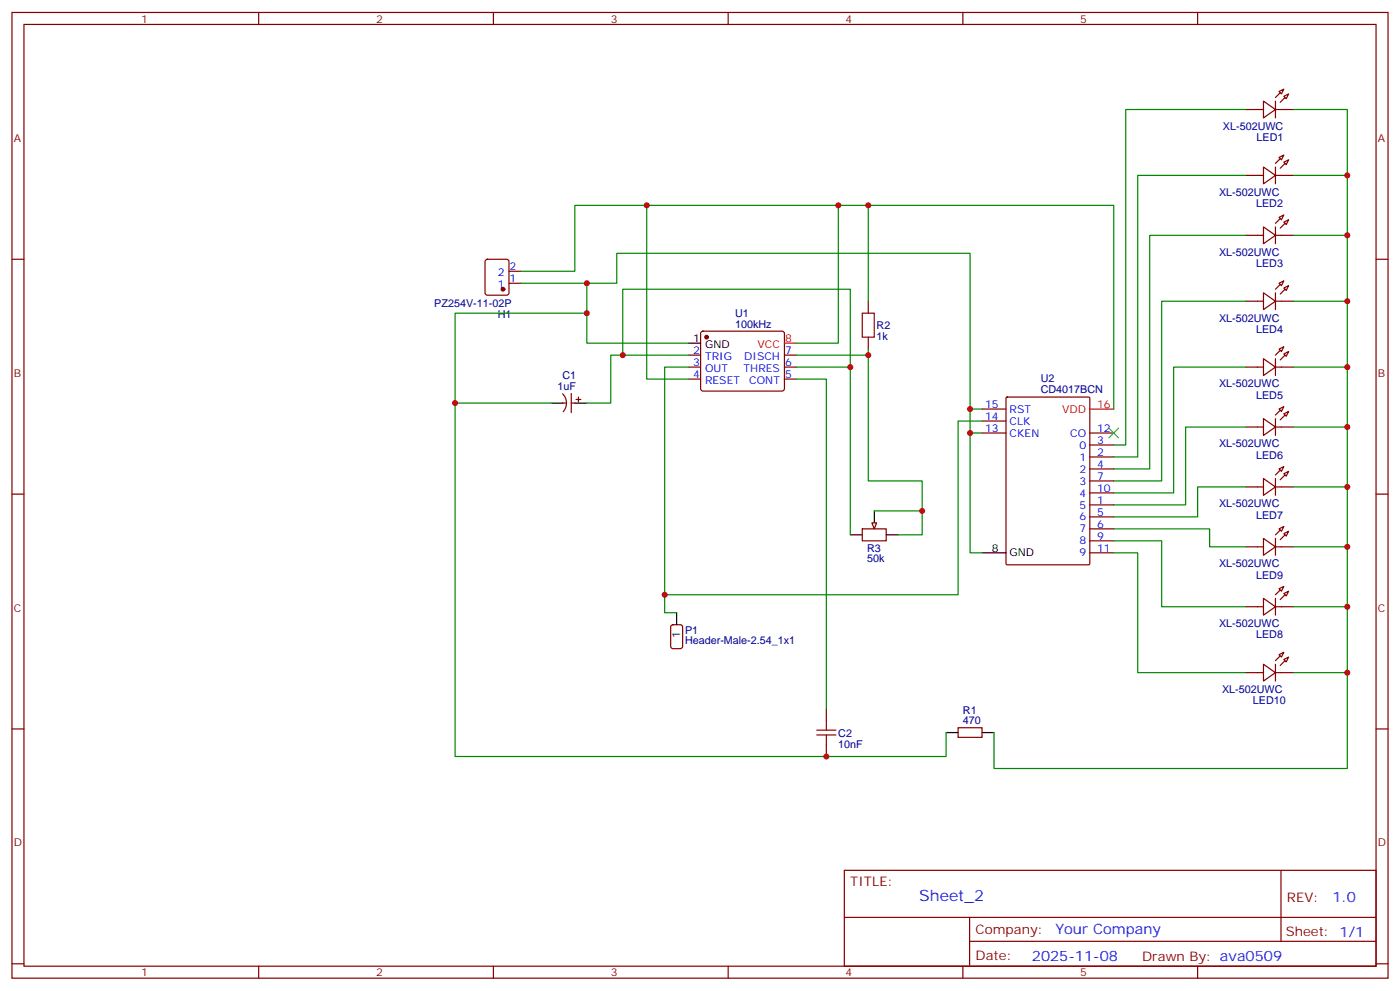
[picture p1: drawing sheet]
<svg xmlns="http://www.w3.org/2000/svg" width="412mm" height="292mm" viewBox="0 0 412 292" stroke-linecap="round" stroke-linejoin="round" font-family="sans-serif">
<g fill="none" stroke="#870000" stroke-width=".35">
<path d="M3.5 3.7h405.4v284.3h-405.4zM7.1 7.2h398.2v277.3h-398.2zM76.2 3.7v3.5M145.3 3.7v3.5M214.5 3.7v3.5M283.6 3.7v3.5M352.8 3.7v3.5M3.5 76.3h3.6M143.1 76.5l.5-.2h5.6l.7 .5v9.4l-.4 .7h-5.9l-.7-.4v-9.5zM149.9 79.9h3.6M405.3 76.3h3.6M149.9 83.4h3.6"/>
<path d="M206.6 97.7l.5-.2h23.3l.5 .2 .2 .5-.1 16.5-.6 .4h-23.6l-.4-.7v-16.2zM255.8 88.7v3.5M255.8 99.3v3.5M165.7 116a3.8 3.8 0 0 1 .2 5.2M165.8 118.7h1.1M168.3 115.9v5.6M168.3 118.7h1M169.7 117.6h1.4M170.4 116.9v1.4M202.8 104.6h3.6M202.8 108.1h3.6M202.8 111.6h3.6"/>
<path d="M231.1 104.6h3.5M231.1 108.1h3.5M231.1 111.6h3.5M3.5 145.5h3.6M254 155.7h7.1v3.5h-7.1zM405.3 145.5h3.6M197.8 184.1l.5-.2h2.1l.6 .5 .1 5.9-.5 .6-2.3 .1-.7-.5v-5.9zM3.5 214.6h3.6M243.4 208.6v3.6M243.4 219.2v3.5M282.2 214.3h7.1v2.8h-7.1zM405.3 214.6h3.6"/>
<path d="M248.7 256.3h156.6v28.2h-156.6zM377.3 256.3v20.9M248.7 270.1h156.5M285.6 277.2h119.6M285.6 270.1v14.1M3.5 283.8h3.6M76.2 284.5v3.5M145.3 284.5v3.5M214.5 284.5v3.5M283.6 284.5v3.5M352.8 284.5v3.5M405.3 283.8h3.6"/>
</g>
<g fill="#870000" stroke="#870000" stroke-width=".35">
<circle cx="208.1" cy="99.3" r=".53"/>
<circle cx="148.2" cy="85.2" r=".53"/>
</g>
<path d="M162.3 118.7h3.5M169.3 118.7h3.6M202.8 101h3.6M250.5 157.5h3.5M257.5 150.4v3.6M261.1 157.5h3.5M199.3 180.4v3.5M278.7 215.7h3.5M289.3 215.7h3.5" fill="none" stroke="#000" stroke-width=".35"/>
<path d="M231.1 101h3.5" fill="none" stroke="#f00" stroke-width=".35"/>
<path d="M254 92.2h3.5v7.1h-3.5zM240.6 216.4h5.6M240.6 215h5.6M243.4 212.2v2.8M243.4 216.4v2.8" fill="none" stroke="#a10000" stroke-width=".35"/>
<path d="M256.8 154h1.4l-.7 1.7z" fill="#f0f0f0" stroke="#870000" stroke-width=".35"/>
<g fill="none" stroke="#870000" stroke-width=".35">
<path d="M366.9 32.2h5.3M372.2 29.8l3.5 2.4-3.5 2.5zM375.7 32.2h5.3M375.7 29.8v4.9M376.8 27l1.4-.8-.7 1.5zM378.2 28.4l1.4-.7-.7 1.4zM366.9 51.6h5.3M372.2 49.2l3.5 2.4-3.5 2.5zM375.7 49.2v4.9M375.7 51.6h5.3M376.8 46.4l1.4-.8-.7 1.5zM378.2 47.8l1.4-.7-.7 1.4z"/>
<path d="M366.9 69.3h5.3M372.2 66.8l3.5 2.5-3.5 2.5zM375.7 66.8v5M375.7 69.3h5.3M376.8 64l1.4-.7-.7 1.4zM378.2 65.4l1.4-.7-.7 1.4zM366.9 88.7h5.3M372.2 86.2l3.5 2.5-3.5 2.5zM375.7 86.2v5M375.7 88.7h5.3M376.8 83.4l1.4-.7-.7 1.4zM378.2 84.8l1.4-.7-.7 1.4z"/>
<path d="M296.4 117.1l.3-.2h24l.3 .2v48.8l-.2 .4h-24.1l-.3-.2zM366.9 108.1h5.3M372.2 105.6l3.5 2.5-3.5 2.5zM375.7 105.6v5M375.7 108.1h5.3M376.8 102.8l1.4-.7-.7 1.4zM378.2 104.2l1.4-.7-.7 1.4zM289.3 127.5h7M289.3 120.4h7M289.3 124h7M321 134.5h7.1M321 131h7.1"/>
<path d="M321 138.1h7.1M321 127.5h7.1M366.9 125.7h5.3M372.2 123.3l3.5 2.4-3.5 2.5zM375.7 123.3v4.9M375.7 125.7h5.3M376.8 120.4l1.4-.7-.7 1.4zM376.8 138.1l1.4-.7-.7 1.4zM378.2 121.8l1.4-.7-.7 1.5zM378.2 139.5l1.4-.7-.7 1.4zM321 148.7h7.1M321 152.2h7.1"/>
<path d="M321 155.7h7.1M321 141.6h7.1M321 159.2h7.1M321 145.1h7.1M366.9 143.4h5.3M372.2 140.9l3.5 2.5-3.5 2.4zM372.2 158.5l3.5 2.5-3.5 2.5zM375.7 140.9v4.9M375.7 158.5v5M375.7 143.4h5.3M376.8 155.7l1.4-.7-.7 1.4zM378.2 157.1l1.4-.7-.7 1.4z"/>
<path d="M321 162.8h7.1M366.9 178.6h5.3M366.9 161h5.3M372.2 176.2l3.5 2.4-3.5 2.5zM375.7 176.2v4.9M375.7 178.6h5.3M375.7 161h5.3M376.8 173.4l1.4-.8-.7 1.5zM378.2 174.8l1.4-.7-.7 1.4zM366.9 198h5.3M372.2 195.6l3.5 2.4-3.5 2.5zM375.7 195.6v4.9"/>
<path d="M375.7 198h5.3M376.8 192.8l1.4-.7-.7 1.4zM378.2 194.2l1.4-.7-.7 1.4z"/>
</g>
<g fill="#870000" stroke="#870000" stroke-width=".35">
<path d="M377.1 30.1l1.4-1.4z"/>
<path d="M375.7 28.7l1.4-1.4z"/>
<path d="M378.5 48.1l-1.4 1.4z"/>
<path d="M375.7 48.1l1.4-1.4z"/>
<path d="M378.5 65.8l-1.4 1.4z"/>
<path d="M375.7 65.8l1.4-1.5z"/>
<path d="M377.1 86.6l1.4-1.4z"/>
<path d="M375.7 85.2l1.4-1.5z"/>
<path d="M377.1 106l1.4-1.4z"/>
<path d="M377.1 103.2l-1.4 1.4z"/>
<path d="M377.1 123.6l1.4-1.4z"/>
<path d="M375.7 122.2l1.4-1.4z"/>
<path d="M377.1 141.3l1.4-1.5z"/>
<path d="M375.7 139.8l1.4-1.4z"/>
<path d="M377.1 176.5l1.4-1.4z"/>
<path d="M375.7 175.1l1.4-1.4z"/>
<path d="M377.1 158.9l1.4-1.4z"/>
<path d="M375.7 157.5l1.4-1.4z"/>
<path d="M377.1 195.9l1.4-1.4z"/>
<path d="M375.7 194.5l1.4-1.4z"/>
</g>
<path d="M289.3 162.8h7" fill="none" stroke="#000" stroke-width=".35"/>
<path d="M321 120.4h7.1" fill="none" stroke="#f00" stroke-width=".35"/>
<g fill="none" stroke="#008700" stroke-width=".35">
<path d="M366.9 32.2h-35.3v98.8h-3.5M381 32.2h15.9v194.1h-104.1v-10.6M366.9 51.6h-31.8v82.9h-7M381 51.6h15.9M153.5 79.9h15.8v-19.4h158.8v59.9M190.5 60.5v51.1h12.3M246.9 60.5v40.5h-12.3M255.8 60.5v28.2M366.9 69.3h-28.2v68.8h-10.6M381 69.3h15.9M153.5 83.4h28.2v-8.8h104.1v88.2h3.5M172.9 83.4v17.6h29.9"/>
<path d="M172.9 92.2h-38.8v130.5h144.6v-7M366.9 88.7h-24.7v52.9h-14.1M381 88.7h15.9M134.1 118.7h28.2M183.4 104.6v-19.4h67.1v72.3M202.8 108.1h-7v72.3h3.5M202.8 104.6h-22.9v14.1h-7M234.6 111.6h8.8v97M234.6 108.1h15.9M234.6 104.6h21.2M255.8 102.8v38.8h15.8v15.9h-7M366.9 108.1h-21.2v37h-17.6"/>
<path d="M381 108.1h15.9M285.8 120.4h3.5M285.8 127.5h3.5M289.3 124h-7.1v51.1h-86.4M366.9 125.7h-17.7v23h-21.1M381 125.7h15.9M257.5 150.4h14.1M328.1 159.2h14.1v19.4h24.7M328.1 155.7h28.2v5.3h10.6M366.9 143.4h-14.1v8.8h-24.7M381 143.4h15.9M328.1 162.8h7v35.2h31.8"/>
<path d="M381 161h15.9M381 178.6h15.9M381 198h15.9"/>
</g>
<path d="M326.7 126.1l2.8 2.8M329.5 126.1l-2.8 2.8" fill="none" stroke="#3c3" stroke-width=".35"/>
<g fill="#c00">
<circle cx="285.8" cy="120.4" r=".88"/>
<circle cx="285.8" cy="127.5" r=".88"/>
<circle cx="195.8" cy="175.1" r=".88"/>
<circle cx="396.9" cy="51.6" r=".88"/>
<circle cx="396.9" cy="69.3" r=".88"/>
<circle cx="396.9" cy="88.7" r=".88"/>
<circle cx="396.9" cy="108.1" r=".88"/>
<circle cx="396.9" cy="125.7" r=".88"/>
<circle cx="396.9" cy="143.4" r=".88"/>
<circle cx="396.9" cy="161" r=".88"/>
<circle cx="396.9" cy="178.6" r=".88"/>
<circle cx="396.9" cy="198" r=".88"/>
<circle cx="172.9" cy="83.4" r=".88"/>
<circle cx="172.9" cy="92.2" r=".88"/>
<circle cx="134.1" cy="118.7" r=".88"/>
<circle cx="190.5" cy="60.5" r=".88"/>
<circle cx="255.8" cy="60.5" r=".88"/>
<circle cx="183.4" cy="104.6" r=".88"/>
<circle cx="271.6" cy="150.4" r=".88"/>
<circle cx="255.8" cy="104.6" r=".88"/>
<circle cx="250.5" cy="108.1" r=".88"/>
<circle cx="246.9" cy="60.5" r=".88"/>
<circle cx="243.4" cy="222.7" r=".88"/>
</g>
<text font-size="4.6" fill="#00f" x="270.8" y="265.3">Sheet_2</text>
<g font-size="4.2" fill="#00f">
<text x="392.5" y="265.5">1.0</text>
<text x="310.9" y="275.1">Your Company</text>
<text x="304" y="282.9">2025-11-08</text>
</g>
<g font-size="3.9" fill="#800">
<text x="250.5" y="260.8">TITLE:</text>
<text x="379.1" y="265.5">REV:</text>
<text x="287.4" y="275">Company:</text>
<text x="378.7" y="275.7">Sheet: 1/1</text>
<text x="287.4" y="282.7">Date:</text>
<text x="336.4" y="282.8">Drawn By: ava0509</text>
</g>
<g font-size="3.2" fill="#800">
<text x="41.6" y="6.7">1</text>
<text x="110.8" y="6.7">2</text>
<text x="179.9" y="6.7">3</text>
<text x="249.1" y="6.7">4</text>
<text x="318.2" y="6.7">5</text>
<text x="4.1" y="41.8">A</text>
<text x="405.9" y="41.8">A</text>
<text x="4.1" y="110.9">B</text>
<text x="405.9" y="110.9">B</text>
<text x="4.1" y="180.1">C</text>
<text x="405.9" y="180.1">C</text>
<text x="4.1" y="249.2">D</text>
<text x="405.9" y="249.2">D</text>
<text x="41.6" y="287.5">1</text>
<text x="110.8" y="287.5">2</text>
<text x="179.9" y="287.5">3</text>
<text x="249.1" y="287.5">4</text>
<text x="318.2" y="287.5">5</text>
</g>
<g font-size="3.2" fill="#000080">
<text x="360.2" y="38.2">XL-502UWC</text>
<text x="370.1" y="41.6">LED1</text>
<text x="359.1" y="57.6">XL-502UWC</text>
<text x="370" y="61">LED2</text>
<text x="359.1" y="75.3">XL-502UWC</text>
<text x="370" y="78.6">LED3</text>
<text x="127.9" y="90.5">PZ254V-11-02P</text>
<text x="146.6" y="93.7">H1</text>
<text x="216.6" y="93.2">U1</text>
<text x="359.1" y="94.7">XL-502UWC</text>
<text x="216.6" y="96.4">100kHz</text>
<text x="258.2" y="100.1">1k</text>
<text x="258.2" y="97">R2</text>
<text x="370" y="98">LED4</text>
<text x="165.7" y="111.5">C1</text>
<text x="306.6" y="112.5">U2</text>
<text x="164.3" y="114.8">1uF</text>
<text x="306.6" y="115.7">CD4017BCN</text>
<text x="359.1" y="114.1">XL-502UWC</text>
<text x="370" y="117.4">LED5</text>
<text x="359.1" y="131.7">XL-502UWC</text>
<text x="370" y="135.1">LED6</text>
<text x="359.1" y="149.4">XL-502UWC</text>
<text x="370" y="152.7">LED7</text>
<text x="255.4" y="165.5">50k</text>
<text x="255.4" y="162.4">R3</text>
<text x="359.1" y="167">XL-502UWC</text>
<text x="370" y="170.3">LED9</text>
<text x="359.1" y="184.6">XL-502UWC</text>
<text x="201.8" y="189.7">Header-Male-2.54_1x1</text>
<text x="201.8" y="186.5">P1</text>
<text x="370" y="188">LED8</text>
<text x="360" y="204">XL-502UWC</text>
<text x="369.1" y="207.4">LED10</text>
<text x="283.6" y="213.2">470</text>
<text x="283.6" y="210.1">R1</text>
<text x="246.9" y="220.1">10nF</text>
<text x="246.9" y="216.9">C2</text>
</g>
<g font-size="3.2" fill="#00f">
<text x="146.6" y="81.3">2</text>
<text x="150.1" y="83">1</text>
<text x="150.1" y="79.5">2</text>
<text x="146.6" y="84.8">1</text>
<text x="204.2" y="104.2">2</text>
<text x="204.2" y="107.7">3</text>
<text x="207.7" y="106">TRIG</text>
<text x="219.2" y="106">DISCH</text>
<text x="231.2" y="107.7">6</text>
<text x="231.2" y="104.2">7</text>
<text x="204.2" y="111.3">4</text>
<text x="207.7" y="109.5">OUT</text>
<text x="207.7" y="113">RESET</text>
<text x="219" y="109.5">THRES</text>
<text x="220.7" y="113">CONT</text>
<text x="231.2" y="111.3">5</text>
<text x="290.2" y="120.1">15</text>
<text x="290.2" y="123.6">14</text>
<text x="297.4" y="121.5">RST</text>
<text x="297.4" y="125">CLK</text>
<text x="290.2" y="127.1">13</text>
<text x="297.4" y="128.6">CKEN</text>
<text x="315.3" y="128.6">CO</text>
<text x="323.1" y="130.7">3</text>
<text x="323.1" y="127.1">12</text>
<text x="318" y="135.6">1</text>
<text x="318" y="132.1">0</text>
<text x="323.1" y="134.2">2</text>
<text x="323.1" y="137.7">4</text>
<text x="318" y="139.1">2</text>
<text x="318" y="142.7">3</text>
<text x="323.1" y="141.3">7</text>
<text x="318" y="149.7">5</text>
<text x="318" y="146.2">4</text>
<text x="323.1" y="148.3">1</text>
<text x="323.1" y="144.8">10</text>
<text x="318" y="153.2">6</text>
<text x="323.1" y="151.8">5</text>
<text x="323.1" y="155.4">6</text>
<text x="318" y="156.8">7</text>
<text x="318" y="160.3">8</text>
<text x="323.1" y="158.9">9</text>
<text x="318" y="163.8">9</text>
<text x="323.1" y="162.4">11</text>
</g>
<g font-size="3.2">
<text x="204.2" y="100.7">1</text>
<text x="207.7" y="102.4">GND</text>
<text x="292.2" y="162.4">8</text>
<text x="297.4" y="163.8">GND</text>
<text x="200.4" y="187.7" transform="rotate(-90 200.4 187.7)">1</text>
</g>
<g font-size="3.2" fill="#f00">
<text x="231.2" y="100.7">8</text>
<text x="223.2" y="102.4">VCC</text>
<text x="312.9" y="121.5">VDD</text>
<text x="323.1" y="120.1">16</text>
</g>
</svg>
